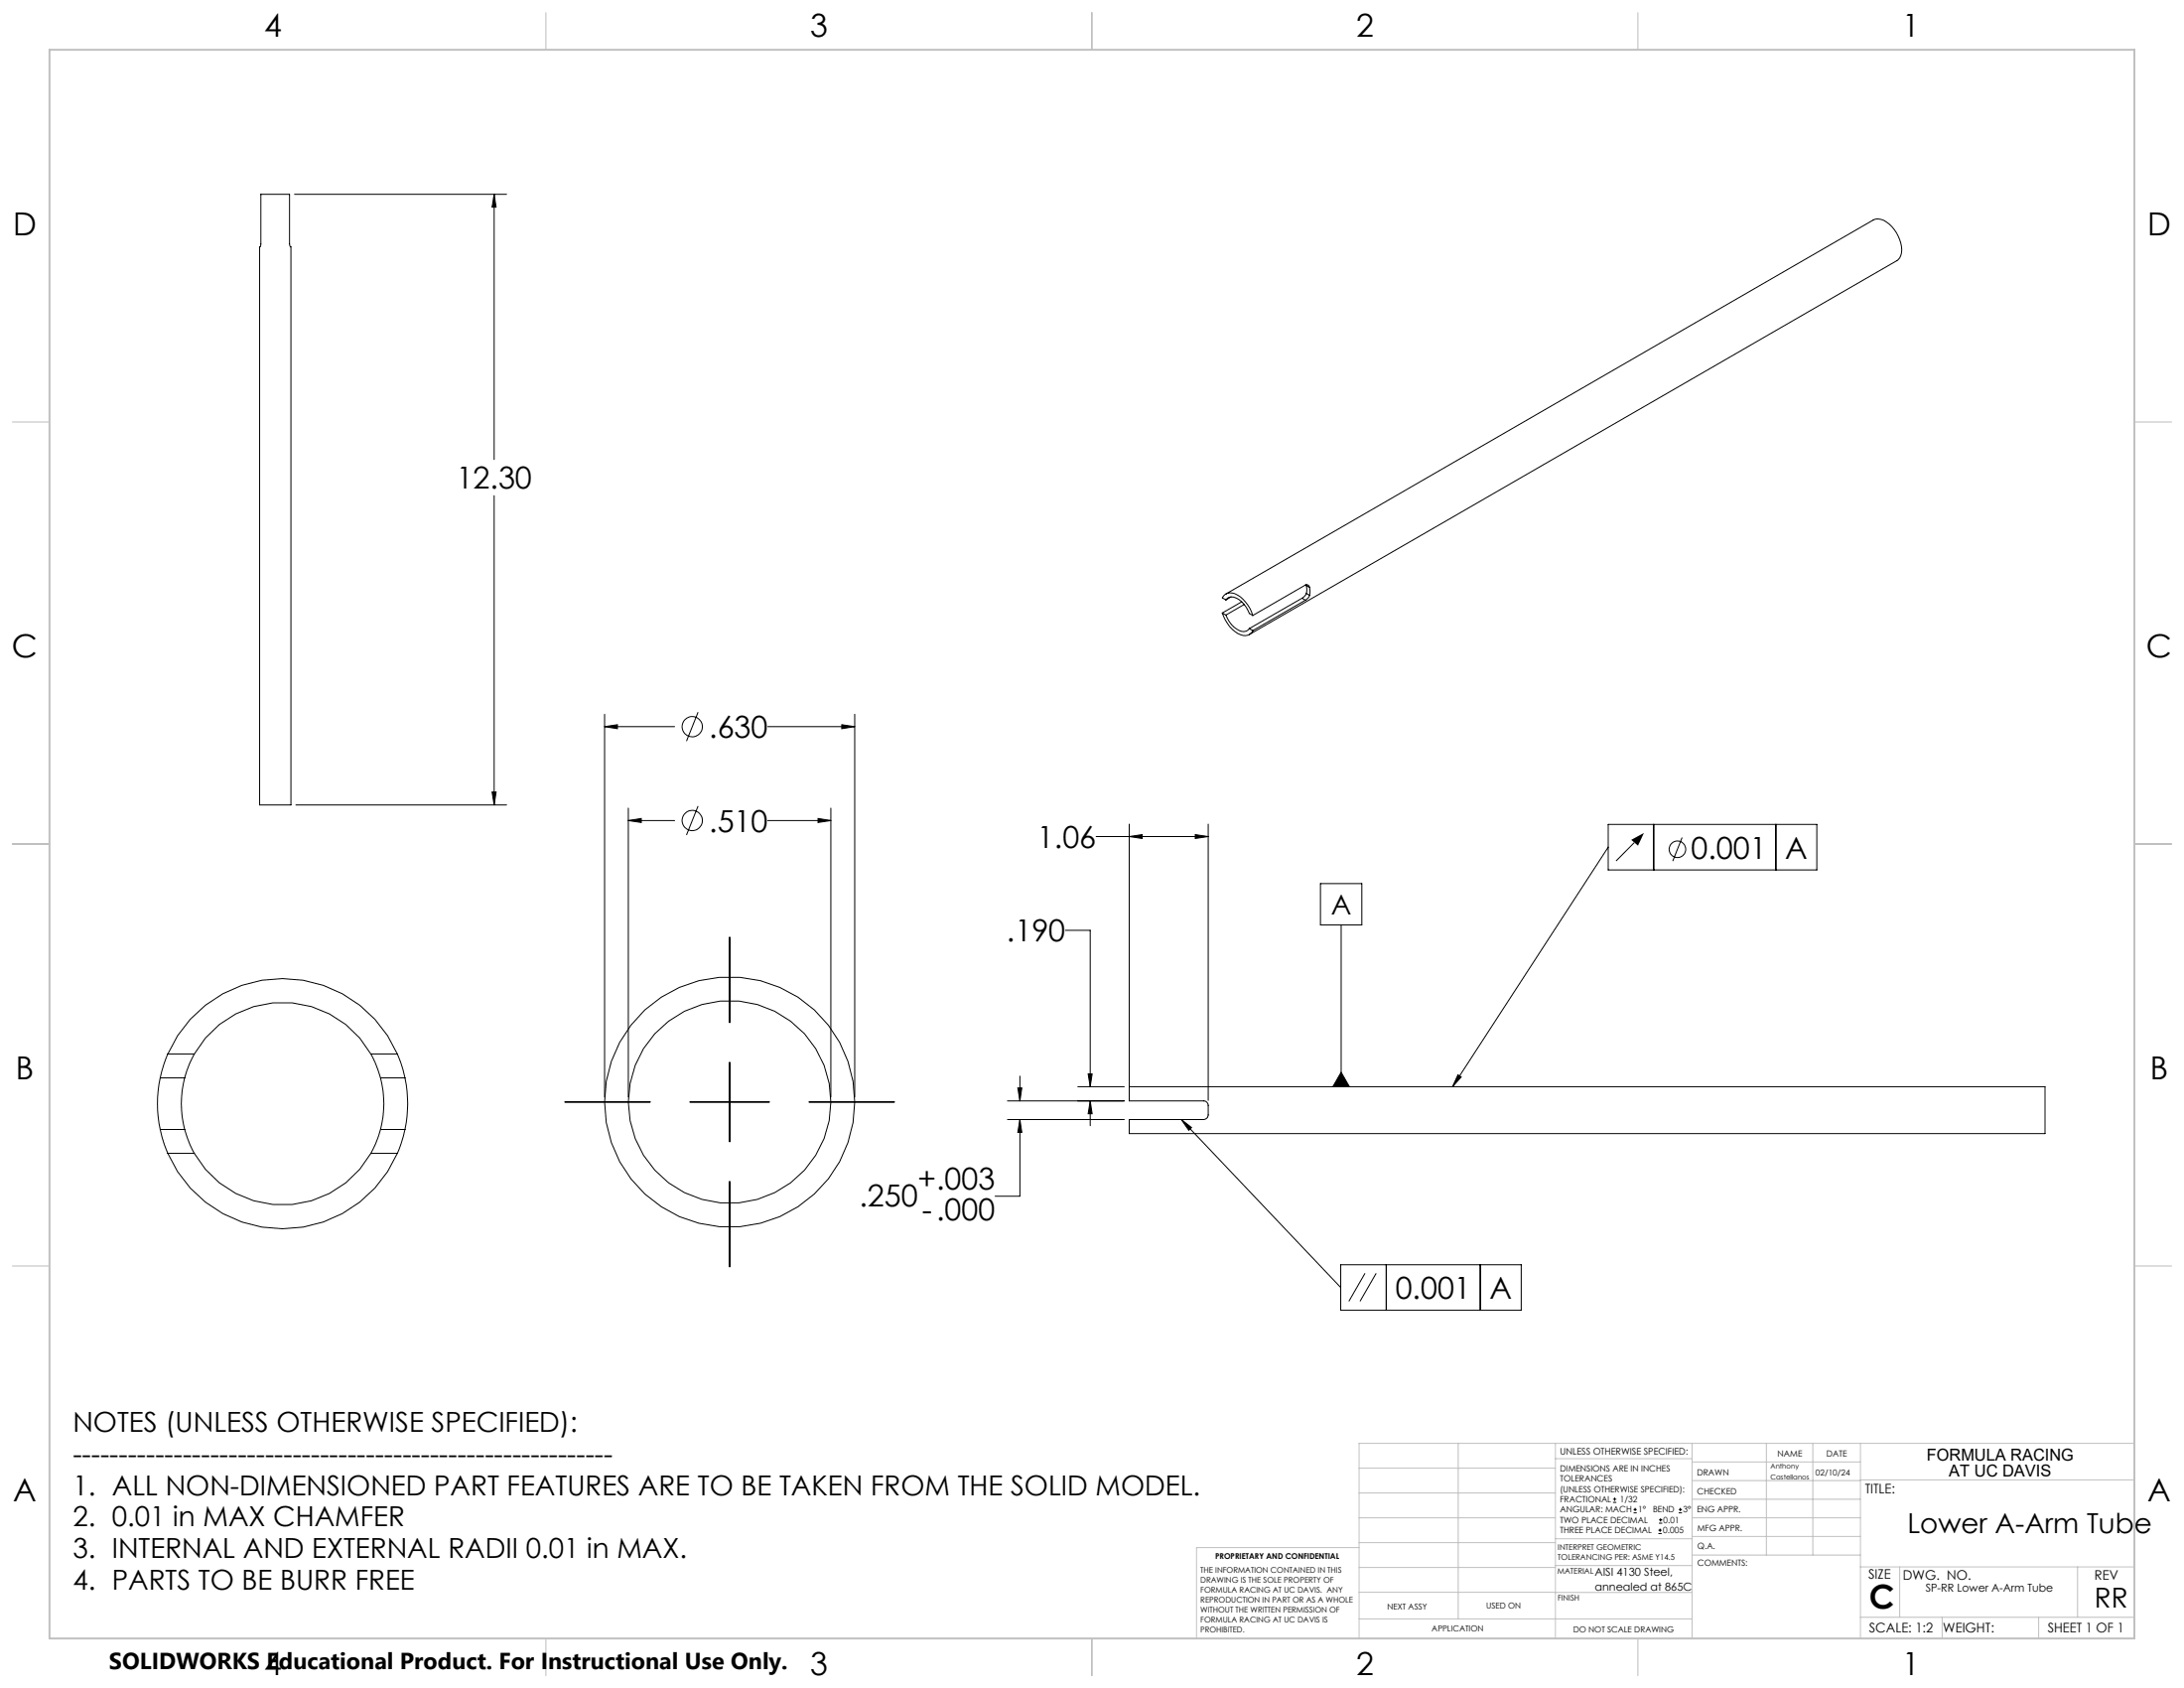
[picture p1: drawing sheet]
<svg xmlns="http://www.w3.org/2000/svg" width="559mm" height="432mm" viewBox="0 0 559 432" stroke-linecap="round" stroke-linejoin="round" font-family="sans-serif">
<g fill="none" stroke="#000" stroke-width=".25">
<path d="M66.7 49.7h7.4v12.7a.48 .48 0 0 0 .3 .7v142.8h-8v-142.8l.3-.6zM75.4 49.7h54.2M126.4 49.7l.5 3.3h-1zM126.4 49.7v67.8M126.4 126.8v79.1M312.7 156.8a8.4 8.4 0 0 0 5.3 5.8 2.21 2.21 0 0 0 2.5-1.3M312.7 156.8l1 .5M313.7 153.5l-1-.6a2.54 2.54 0 0 1 4-.7 9.4 9.4 0 0 1 3.8 5.2M313.7 151.9l165.6-95.6a3.6 3.6 0 0 1 4.1 1 8.6 8.6 0 0 1 2.9 8.1l-.2 .6-.7 .7-165.7 95.6M313.7 153.5a2.23 2.23 0 0 1 3.3-.1 7.6 7.6 0 0 1 2.7 3.5l.8 .5M313.7 157.3a6 6 0 0 0 4.5 4.3l1.1-.4 .4-.4M315 152.7l-1.3 .8"/>
<path d="M317.7 154l-5 2.8M318.3 154.6l-4.6 2.7M333.1 153l-13.4 7.8M333.1 153l.9 .5M334 153.5l-13.5 7.8M334.2 149.6l.1 .2M334.3 149.8v2M334.3 151.8l-.6 .8-.6 .4M334.3 149.8l.8 .5M334.3 151.8l.8 .5M335.1 152.3l-.3 .5-.8 .7M335.1 150.3v2"/>
<path d="M335.1 150.3a.72 .72 0 0 0-1.1-.7l-13.5 7.8M319.7 160.8l.8 .5M154.7 185.9l3.3-.5v1zM154.7 182.7v97.9M154.7 185.9h17.9M178.6 182.2l-3 7.4M196.4 185.9h22.3M215.4 185.4l3.3 .5-3.3 .5zM218.7 182.7v97.9M75.7 205.9h53.9M125.9 202.6h1l-.5 3.3zM160.8 209.9l3.3-.5v1z"/>
<path d="M160.8 206.7v73.9M160.8 209.9h11.8M178.6 206.2l-3 7.4M196.4 209.9h16.2M209.3 209.4l3.3 .5-3.3 .5zM212.6 206.7v73.9M280.5 214h28.6M288.9 214l3.3-.5v1zM288.9 210.8v69.6M305.8 213.5l3.3 .5-3.3 .5zM309.1 210.8v70.7M411.5 210.9h53.4v11.6h-53.4z"/>
<path d="M411.5 216.7l-39.8 61.3M418.1 215.5l-4.6 4.7M423.1 210.9v11.6M430.4 214.2l-2.4 6.1M454.4 210.9v11.6M186.7 239.7v21.9M272.6 238h6.3v40M337.9 226h10.5v10.6h-10.5zM343.1 236.6v41.4M41 275.7a31.2 31.2 0 0 0 0 13.2M41 275.7h6.2M42.9 269.6a32 32 0 0 1 29.4-19.3 32 32 0 0 1 29.4 19.3"/>
<path d="M42.9 269.6l-1 2.6-.9 3.5M42.9 269.6h6.8M47.2 275.7a26.1 26.1 0 0 0 0 13.2M49.7 269.6a25.9 25.9 0 0 1 45.2 0M49.7 269.6l-.1 .3a25.4 25.4 0 0 0-2.4 5.8M94.9 269.6v.1a25.9 25.9 0 0 1 2.5 6M94.9 269.6h6.8M97.4 275.7a26.1 26.1 0 0 1 0 13.2M97.4 275.7h6.2M101.7 269.6l.9 2.3 1 3.8M103.6 275.7a31.2 31.2 0 0 1 0 13.2M186.7 271.7v20.4"/>
<path d="M260.4 278.3h1l-.5 3.3zM260.9 275.3v6.3M275.8 278h11.9M278.4 274.7h1l-.5 3.3zM288.9 278h234.3v12h-234.3v-3.6h19.1a1.58 1.58 0 0 0 1.1-2.1v-.3a1.98 1.98 0 0 0-.9-2.4h-19.3zM343.1 274.3l2.2 3.7h-4.3zM373 275l.9 .5-2.2 2.5zM41 288.9l1.1 3.9 .8 2.2M41 288.9h6.2M42.9 295a32 32 0 0 0 29.4 19.3 32 32 0 0 0 29.4-19.3M42.9 295h6.8M47.2 288.9a26.2 26.2 0 0 0 2.5 6.1"/>
<path d="M49.7 295a25.9 25.9 0 0 0 45.2 0M94.9 295h6.8M97.4 288.9a26.5 26.5 0 0 1-2.5 6.1M97.4 288.9h6.2M103.6 288.9l-.9 3.6-1 2.5M144.5 281.9h21.9M176.5 281.9h20.3M207 281.9h21.8M257.8 286.4h29.9M257.8 281.6h29.9M260.9 286.4l.5 3.3h-1zM260.9 286.4v19.6h-6.3"/>
<path d="M278.9 281.6l.5 3.3h-1zM278.9 281.6v6.4M302.3 286.4l2.6 2-.7 .7zM302.3 286.4l40.7 43M186.7 302.2v21.9M343 323.5h46.2v11.7h-46.2zM349.2 325.7l-4.1 7.2M352.1 325.7l-4.1 7.2M354.7 323.5v11.7M378.7 323.5v11.7M412.7 384.3h.9M412.7 383.5h.9"/>
<path d="M413.1 383.1v.8M418 387h.8M418 386.2h.8M418.4 385.7v.9M424.3 392.3h.9M424.3 391.4h.9M424.5 389.6h.8M424.5 388.8h.8M424.7 391v.9M424.9 388.4v.8M429.5 387h.9M429.5 386.2h.9"/>
<path d="M429.9 385.7v.9"/>
<circle cx="177.1" cy="185.9" r="2.59"/>
<circle cx="177.1" cy="209.9" r="2.59"/>
<circle cx="429.2" cy="217.2" r="2.11"/>
<circle cx="186.7" cy="281.9" r="25.9"/>
<circle cx="186.7" cy="281.9" r="32"/>
</g>
<g fill="#000">
<path d="M417.4 214.8l3.2-1.7-1.5 3.2zM343.1 274.3l2.2 3.7h-4.3z"/>
<path d="M278.4 274.7h1l-.5 3.3zM278.9 281.6l.5 3.3h-1zM260.4 278.3h1l-.5 3.3zM260.9 286.4l.5 3.3h-1zM288.9 214l3.3-.5v1zM305.8 213.5l3.3 .5-3.3 .5zM160.8 209.9l3.3-.5v1zM209.3 209.4l3.3 .5-3.3 .5zM154.7 185.9l3.3-.5v1zM215.4 185.4l3.3 .5-3.3 .5zM125.9 202.6h1l-.5 3.3zM126.4 49.7l.5 3.3h-1z"/>
<path d="M373 275l.9 .5-2.2 2.5zM302.3 286.4l2.6 2-.7 .7z"/>
</g>
<g fill="none" stroke="#c0c0c0" stroke-width=".25">
<path d="M139.7 3.2v9.5M279.4 3.2v9.5M419.1 3.2v9.5M3.1 107.9h9.6M546.1 107.9h9.5M3.1 215.9h9.6M546.1 215.9h9.5M3.1 323.8h9.6M546.1 323.8h9.5M347.7 375.6h50.3M373.1 369.2v44.9M398 369.2v49.9"/>
<path d="M398 373.1h34.9M432.9 369.2v49.9M432.9 378.7h43.1M432.9 374h43.1M451.9 369.2v28.6M463.8 369.2v28.6M476 369.2v49.9M476 378.6h70.1M546.1 369.2h-198.4v49.9M347.7 394.6h50.3M347.7 388.3h50.3M347.7 381.9h50.3"/>
<path d="M347.7 395.9h-41.6v23.2M398 393.6h35M432.9 383.5h43.1M432.9 388.3h43.1M432.9 393h43.1M433 397.8h43M139.7 419.1v9.6M279.4 419.1v9.6M347.7 414.1h85.2M347.7 401h50.3M347.7 407.3h50.3M398 407.4h34.9"/>
<path d="M398 400.5h35M419.1 419.1v9.6M476 413.7h70.1M476 400.8h70.1M486.1 400.8v12.9M496.9 413.7v5.4M521.6 413.7v5.4M531.6 400.8v12.9"/>
</g>
<path d="M12.7 12.7h533.4v406.4h-533.4z" fill="none" stroke="#c0c0c0" stroke-width=".5"/>
<text font-size="8.5" x="478.3" y="411.4">C</text>
<g font-size="8.1">
<text x="67.6" y="9.3">4</text>
<text x="207.3" y="9.3">3</text>
<text x="347" y="9.3">2</text>
<text x="486.7" y="9.3">1</text>
<text x="3.3" y="60.1">D</text>
<text x="549.4" y="60.1">D</text>
<text x="3" y="168">C</text>
<text x="549.1" y="168">C</text>
<text x="4" y="276">B</text>
<text x="550.1" y="276">B</text>
<text x="3.3" y="383.9">A</text>
<text x="549.4" y="383.9">A</text>
<text x="67.6" y="428.4">4</text>
<text x="207.3" y="428.4">3</text>
<text x="347" y="428.4">2</text>
<text x="486.7" y="428.4">1</text>
</g>
<g font-size="7.8">
<text x="116.8" y="125.1">12.30</text>
<text x="181.4" y="188.8">.630</text>
<text x="181.4" y="212.8">.510</text>
<text x="265.4" y="216.9">1.06</text>
<text x="432.7" y="219.6">0.001</text>
<text x="456.8" y="219.6">A</text>
<text x="257.6" y="240.9">.190</text>
<text x="234.9" y="304.3">+.003</text>
<text x="219.8" y="308.6">.250</text>
<text x="235.9" y="312.1">-.000</text>
<text x="357.1" y="332.3">0.001</text>
<text x="381.1" y="332.3">A</text>
</g>
<g font-size="7.1">
<text x="340.6" y="234">A</text>
<text x="18.6" y="366.3">NOTES (UNLESS OTHERWISE SPECIFIED):</text>
<text x="18.6" y="374.4">-----------------------------------------------------------</text>
<text x="18.6" y="382.4">1. ALL NON-DIMENSIONED PART FEATURES ARE TO BE TAKEN FROM THE SOLID MODEL.</text>
<text x="18.6" y="390.5">2. 0.01 in MAX CHAMFER</text>
<text x="488" y="392.1">Lower A-Arm Tube</text>
<text x="18.6" y="398.5">3. INTERNAL AND EXTERNAL RADII 0.01 in MAX.</text>
<text x="18.6" y="406.6">4. PARTS TO BE BURR FREE</text>
<text x="535.9" y="411.3">RR</text>
</g>
<text font-size="5.9" x="27.9" y="427">SOLIDWORKS Educational Product. For Instructional Use Only.</text>
<g font-size="4.2">
<text x="493" y="373.5">FORMULA RACING</text>
<text x="498.7" y="377.8">AT UC DAVIS</text>
</g>
<g font-size="3.4">
<text x="477.2" y="381.9">TITLE:</text>
<text x="478.1" y="404">SIZE</text>
<text x="486.9" y="404">DWG. NO.</text>
<text x="535.9" y="404.1">REV</text>
<text x="478.2" y="417.6">SCALE: 1:2</text>
<text x="497.1" y="417.7">WEIGHT:</text>
<text x="523.9" y="417.6">SHEET 1 OF 1</text>
</g>
<g font-size="2.8">
<text x="408.1" y="403.1">AISI 4130 Steel,</text>
<text x="408.1" y="406.9">annealed at 865C</text>
<text x="492.7" y="407.2">SP-RR Lower A-Arm Tube</text>
</g>
<text font-size="2.4" x="399.2" y="372.1">UNLESS OTHERWISE SPECIFIED:</text>
<g font-size="2.2">
<text x="399.2" y="376.4">DIMENSIONS ARE IN INCHES</text>
<text x="434.2" y="377.3">DRAWN</text>
<text x="454.8" y="372.5">NAME</text>
<text x="467.3" y="372.6">DATE</text>
<text x="399.2" y="379">TOLERANCES</text>
<text x="399.2" y="381.7">(UNLESS OTHERWISE SPECIFIED):</text>
<text x="434.3" y="382.2">CHECKED</text>
<text x="399.2" y="389.6">TWO PLACE DECIMAL</text>
<text x="399.2" y="384.3">FRACTIONAL</text>
<text x="399.2" y="387">ANGULAR: MACH</text>
<text x="414.5" y="384.3">1/32</text>
<text x="419.1" y="387">1°</text>
<text x="422.9" y="387">BEND</text>
<text x="425.6" y="389.6">0.01</text>
<text x="430.6" y="387">3°</text>
<text x="434.2" y="386.9">ENG APPR.</text>
<text x="399.2" y="392.3">THREE PLACE DECIMAL</text>
<text x="425.5" y="392.3">0.005</text>
<text x="434.3" y="391.6">MFG APPR.</text>
<text x="434.3" y="396.3">Q.A.</text>
<text x="434.3" y="400.5">COMMENTS:</text>
</g>
<g font-size="2.1">
<text x="464.5" y="377.4">02/10/24</text>
<text x="354.9" y="411.6">NEXT ASSY</text>
<text x="380.3" y="411.6">USED ON</text>
<text x="366.3" y="417.4">APPLICATION</text>
<text x="402.5" y="417.5">DO NOT SCALE DRAWING</text>
</g>
<g font-size="2">
<text x="310.9" y="398.8">PROPRIETARY AND CONFIDENTIAL</text>
<text x="398.6" y="396.5">INTERPRET GEOMETRIC</text>
<text x="398.6" y="399">TOLERANCING PER: ASME Y14.5</text>
<text x="307.2" y="402.4">THE INFORMATION CONTAINED IN THIS</text>
<text x="307.2" y="404.9">DRAWING IS THE SOLE PROPERTY OF</text>
<text x="307.2" y="407.5">FORMULA RACING AT UC DAVIS. ANY</text>
<text x="398.5" y="402.6">MATERIAL</text>
<text x="307.2" y="410">REPRODUCTION IN PART OR AS A WHOLE</text>
<text x="307.2" y="412.5">WITHOUT THE WRITTEN PERMISSION OF</text>
<text x="398.5" y="409.4">FINISH</text>
<text x="307.2" y="415">FORMULA RACING AT UC DAVIS IS</text>
<text x="307.2" y="417.6">PROHIBITED.</text>
</g>
<g font-size="1.8">
<text x="453" y="375.7">Anthony</text>
<text x="453" y="378.4">Castellanos</text>
</g>
</svg>
